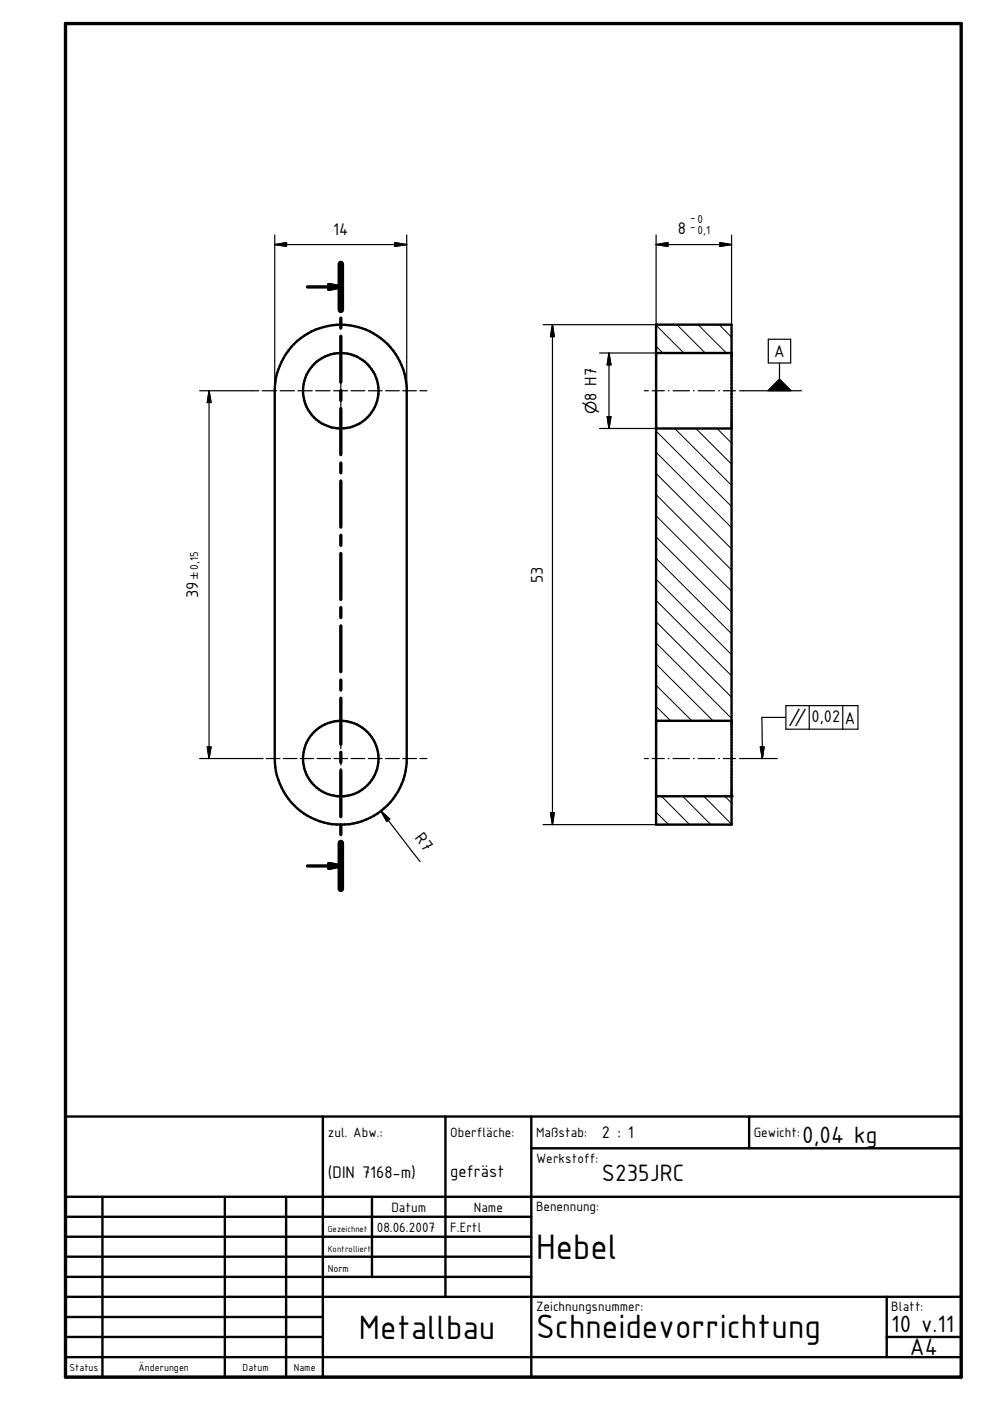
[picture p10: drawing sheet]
<svg xmlns="http://www.w3.org/2000/svg" width="210mm" height="297mm" viewBox="0 0 210 297" stroke-linecap="round" stroke-linejoin="round" font-family="sans-serif">
<g fill="none" stroke="#000" stroke-width=".51">
<path d="M62.4 72.9a14 14 0 0 1 14.8-3.2 14 14 0 0 1 9 12.2v79.9a14 14 0 0 1-14.4 13 14 14 0 0 1-13.5-14v-78a14.3 14.3 0 0 1 4.1-9.9zM139.1 68.8h16v106h-16zM139.1 74.8h16M139.1 90.8h16M139.1 152.8h16M139.1 168.8h16M13.9 236.7h189.9v55.3h-189.9zM68.5 236.7v55.3M94.4 236.7v38.3M112.6 236.7v55.3M158.8 236.7v6.8M13.9 258h98.7"/>
<path d="M13.9 253.7h189.9M21.7 253.7v38.3M47.7 253.7v38.3M60.7 253.7v38.3M78.9 253.7v17M112.6 243.5h91.2M13.9 262.2h98.7M13.9 266.4h98.7M13.9 270.7h98.7M13.9 275h189.9M13.9 279.2h54.6M188 275v12.7"/>
<path d="M13.9 283.5h54.6M13.9 287.7h189.9M188 283.5h15.8"/>
<circle cx="72.2" cy="82.9" r="8"/>
<circle cx="72.2" cy="160.8" r="8"/>
</g>
<g fill="#000">
<circle cx="139.1" cy="168.8" r=".25"/>
<circle cx="155.1" cy="168.8" r=".25"/>
</g>
<g fill="none" stroke="#000" stroke-width=".71">
<path d="M13.9 5h189.9v287h-189.9zM72.3 56v9.7M65.2 60.8h7.1M69.7 60.3l2.6 .5-2.6 .5zM72.3 67.4v2.2M72.3 71.3v9.8M72.3 82.8v2.1M72.3 86.7v9.7M72.3 98.2v2M72.3 102v9.8M72.3 113.5v2.1M72.3 117.3v9.8"/>
<path d="M72.3 128.8v2.1M72.3 132.7v9.7M72.3 144.2v2.1M72.3 148v9.8M72.3 159.5v2.1M72.3 163.4v9.7M72.3 174.9v2.1M72.3 178.7v9.8M65.2 183.6h7.1M69.7 183.1l2.6 .5-2.6 .5z"/>
</g>
<path d="M72.3 56v9.7M72.3 178.7v9.8" fill="none" stroke="#000" stroke-width="1.4"/>
<g fill="#000">
<path d="M58.3 51.9l2.4-.5v.8zM83.7 51.4l2.5 .5-2.5 .3zM139.1 51.9l2.5-.5v.8zM152.6 51.4l2.5 .5-2.5 .3zM69.7 60.3l2.6 .5-2.6 .5zM117.1 68.8l.4 2.6h-.8zM129.1 74.8l.4 2.5h-.8zM44.3 82.8l.4 2.5h-.8zM128.7 88.3h.8l-.4 2.5zM162.8 82.8l2.5-2.5 2.5 2.5zM43.9 158.4h.8l-.4 2.4zM161.2 158.4h.8l-.4 2.4z"/>
<path d="M80.8 172l1.8 1.7-.6 .5zM116.7 172.3h.8l-.4 2.5zM69.7 183.1l2.6 .5-2.6 .5z"/>
</g>
<g fill="none" stroke="#000" stroke-width=".21">
<path d="M139.1 73.4l1.4 1.4M139.1 69l5.9 5.8M143.5 68.8l6 6M148 68.8l6 6M152.5 68.8l2.6 2.7M139.1 95.9l16 16M139.1 91.4l16 16M143 90.8l12.1 12.1M147.5 90.8l7.6 7.6M152 90.8l3.1 3.1M139.1 118.4l16 16M139.1 113.8l16 16"/>
<path d="M139.1 109.3l16 16M139.1 104.9l16 16M139.1 100.4l16 16M139.1 136.3l16 16M139.1 131.8l16 16M139.1 127.3l16 16M139.1 122.8l16 16M139.1 149.8l3.1 3M139.1 145.3l7.6 7.5M139.1 140.8l12.1 12M139.1 172.2l2.7 2.6M140.3 168.8l5.9 6"/>
<path d="M144.7 168.8l6 6M149.2 168.8l5.9 6M153.7 168.8l1.4 1.5"/>
</g>
<g fill="none" stroke="#000" stroke-width=".25">
<path d="M58.3 51.9l2.4-.5v.8zM58.3 51.9h27.9M58.3 49.8v33M83.7 51.4l2.5 .5-2.5 .3zM86.2 49.8v33M139.1 51.9l2.5-.5v.8zM139.1 51.9h16M139.1 49.8v19h-24M152.6 51.4l2.5 .5-2.5 .3zM155.1 49.8v19M72.3 72.3v1.4M72.3 74.5v2.8"/>
<path d="M72.3 78v2.8M117.1 68.8l.4 2.6h-.8zM117.1 68.8v106M127.1 74.8h12M129.1 74.8l.4 2.5h-.8zM129.1 74.8v16M162.9 71.9h4.7v5.1h-4.7zM165.3 77v3.3M42.3 82.8h12.6M44.3 82.8l.4 2.5h-.8zM44.3 82.8v78M55.6 82.8h3"/>
<path d="M59.4 82.8h3M63.2 82.8h3M66.9 82.8h3.1M70.7 82.8h3M72.3 81.4v2.8M72.3 85v2.8M72.3 88.4v2.8M72.3 91.9v1.4M74.4 82.8h2.9M78.1 82.8h2.9M81.7 82.8h3M85.4 82.8h2.9"/>
<path d="M89 82.8h1.5M127.1 90.8h12M128.7 88.3h.8l-.4 2.5zM136.6 82.8h.9M138.3 82.8h2.5M141.7 82.8h.2M142.7 82.8h3.5M147 82.8h.2M148 82.8h3.5M152.4 82.8h.1M153.4 82.8h2.6M156.8 82.8h13.1"/>
<path d="M162.8 82.8l2.5-2.5 2.5 2.5zM43.9 158.4h.8l-.4 2.4zM72.3 150.4v1.4M72.3 152.4v2.8M72.3 156v2.7M72.3 159.4v2.8M161.2 158.4h.8l-.4 2.4zM166.6 152.1h-5.1l.1 8.7M166.6 149.6h15.3v5h-15.3zM171.6 149.6v5M178.7 149.6v5M42.3 160.8h13.5"/>
<path d="M56.5 160.8h2.9M60.1 160.8h2.8M63.6 160.8h2.9M67.2 160.8h2.9M70.8 160.8h2.9M72.3 162.9v2.8M72.3 166.5v2.7M72.3 169.9v1.5M74.4 160.8h2.9M78.1 160.8h2.9M80.8 172l1.8 1.7-.6 .5zM80.8 172l8.3 10.7"/>
<path d="M81.7 160.8h3M85.4 160.8h2.9M89 160.8h1.5M115.1 174.8h24M116.7 172.3h.8l-.4 2.5zM136.6 160.8h.9M138.3 160.8h2.5M141.7 160.8h.2M142.7 160.8h3.5M147 160.8h.2M148 160.8h3.5M152.4 160.8h.1"/>
<path d="M153.4 160.8h2.6M156.8 160.8h8"/>
</g>
<text font-size="8.1" x="113.7" y="267">Hebel</text>
<g font-size="7.7">
<text x="76.1" y="283.8">Metallbau</text>
<text x="113.7" y="283.7">Schneidevorrichtung</text>
</g>
<g font-size="5.4">
<text x="170.1" y="242.4">0,04 kg</text>
<text x="127.6" y="250.4">S235JRC</text>
<text x="189" y="282.5">10 v.11</text>
<text x="192.9" y="287.4">A4</text>
</g>
<g font-size="3.9">
<text x="70.7" y="49.9">14</text>
<text x="143.7" y="49.5">8</text>
<text x="164.2" y="75.7">A</text>
<text x="126.5" y="85" transform="rotate(-90 126.5 85)">8 H7</text>
<text x="115.1" y="123.6" transform="rotate(-90 115.1 123.6)">53</text>
<text x="42" y="126.8" transform="rotate(-90 42 126.8)">39</text>
<text x="172.1" y="153.2">0,02</text>
<text x="179.2" y="153.4">A</text>
<text x="87.8" y="177.7" transform="rotate(52 87.8 177.7)">R7</text>
<text x="127.6" y="241.3">2 : 1</text>
<text x="69.5" y="249.9">(DIN 7168-m)</text>
<text x="95.5" y="249.5">gefräst</text>
</g>
<g font-size="3.3">
<text x="126.5" y="87.8" transform="rotate(-90 126.5 87.8)">⌀</text>
<text x="167.1" y="154">∥</text>
</g>
<g font-size="3.1">
<text x="69.5" y="241.1">zul. Abw.:</text>
<text x="95.5" y="241.1">Oberfläche:</text>
<text x="113.7" y="241.1">Maßstab:</text>
<text x="159.8" y="241.1">Gewicht:</text>
<text x="113.7" y="246.5">Werkstoff:</text>
<text x="83" y="257">Datum</text>
<text x="100.5" y="257">Name</text>
<text x="113.7" y="256.7">Benennung:</text>
<text x="79.9" y="261.2">08.06.2007</text>
<text x="95.5" y="261.2">F.Ertl</text>
<text x="113.7" y="278">Zeichnungsnummer:</text>
<text x="189" y="277.9">Blatt:</text>
</g>
<g font-size="2.6">
<text x="146.3" y="46.9">-0</text>
<text x="146.3" y="48.8">-</text>
<text x="147.9" y="49.5">0,1</text>
<text x="42" y="120.8" transform="rotate(-90 42 120.8)">0,15</text>
</g>
<g font-size="2.3">
<text x="69.5" y="269.7">Norm</text>
<text x="14.7" y="290.6">Status</text>
<text x="29.4" y="290.6">Änderungen</text>
<text x="51.4" y="290.6">Datum</text>
<text x="62.3" y="290.6">Name</text>
</g>
<text font-size="2.2" x="42" y="122.9" transform="rotate(-90 42 122.9)">±</text>
<g font-size="2">
<text x="69.5" y="261.2">Gezeichnet</text>
<text x="69.5" y="265.5">Kontrolliert</text>
</g>
</svg>
